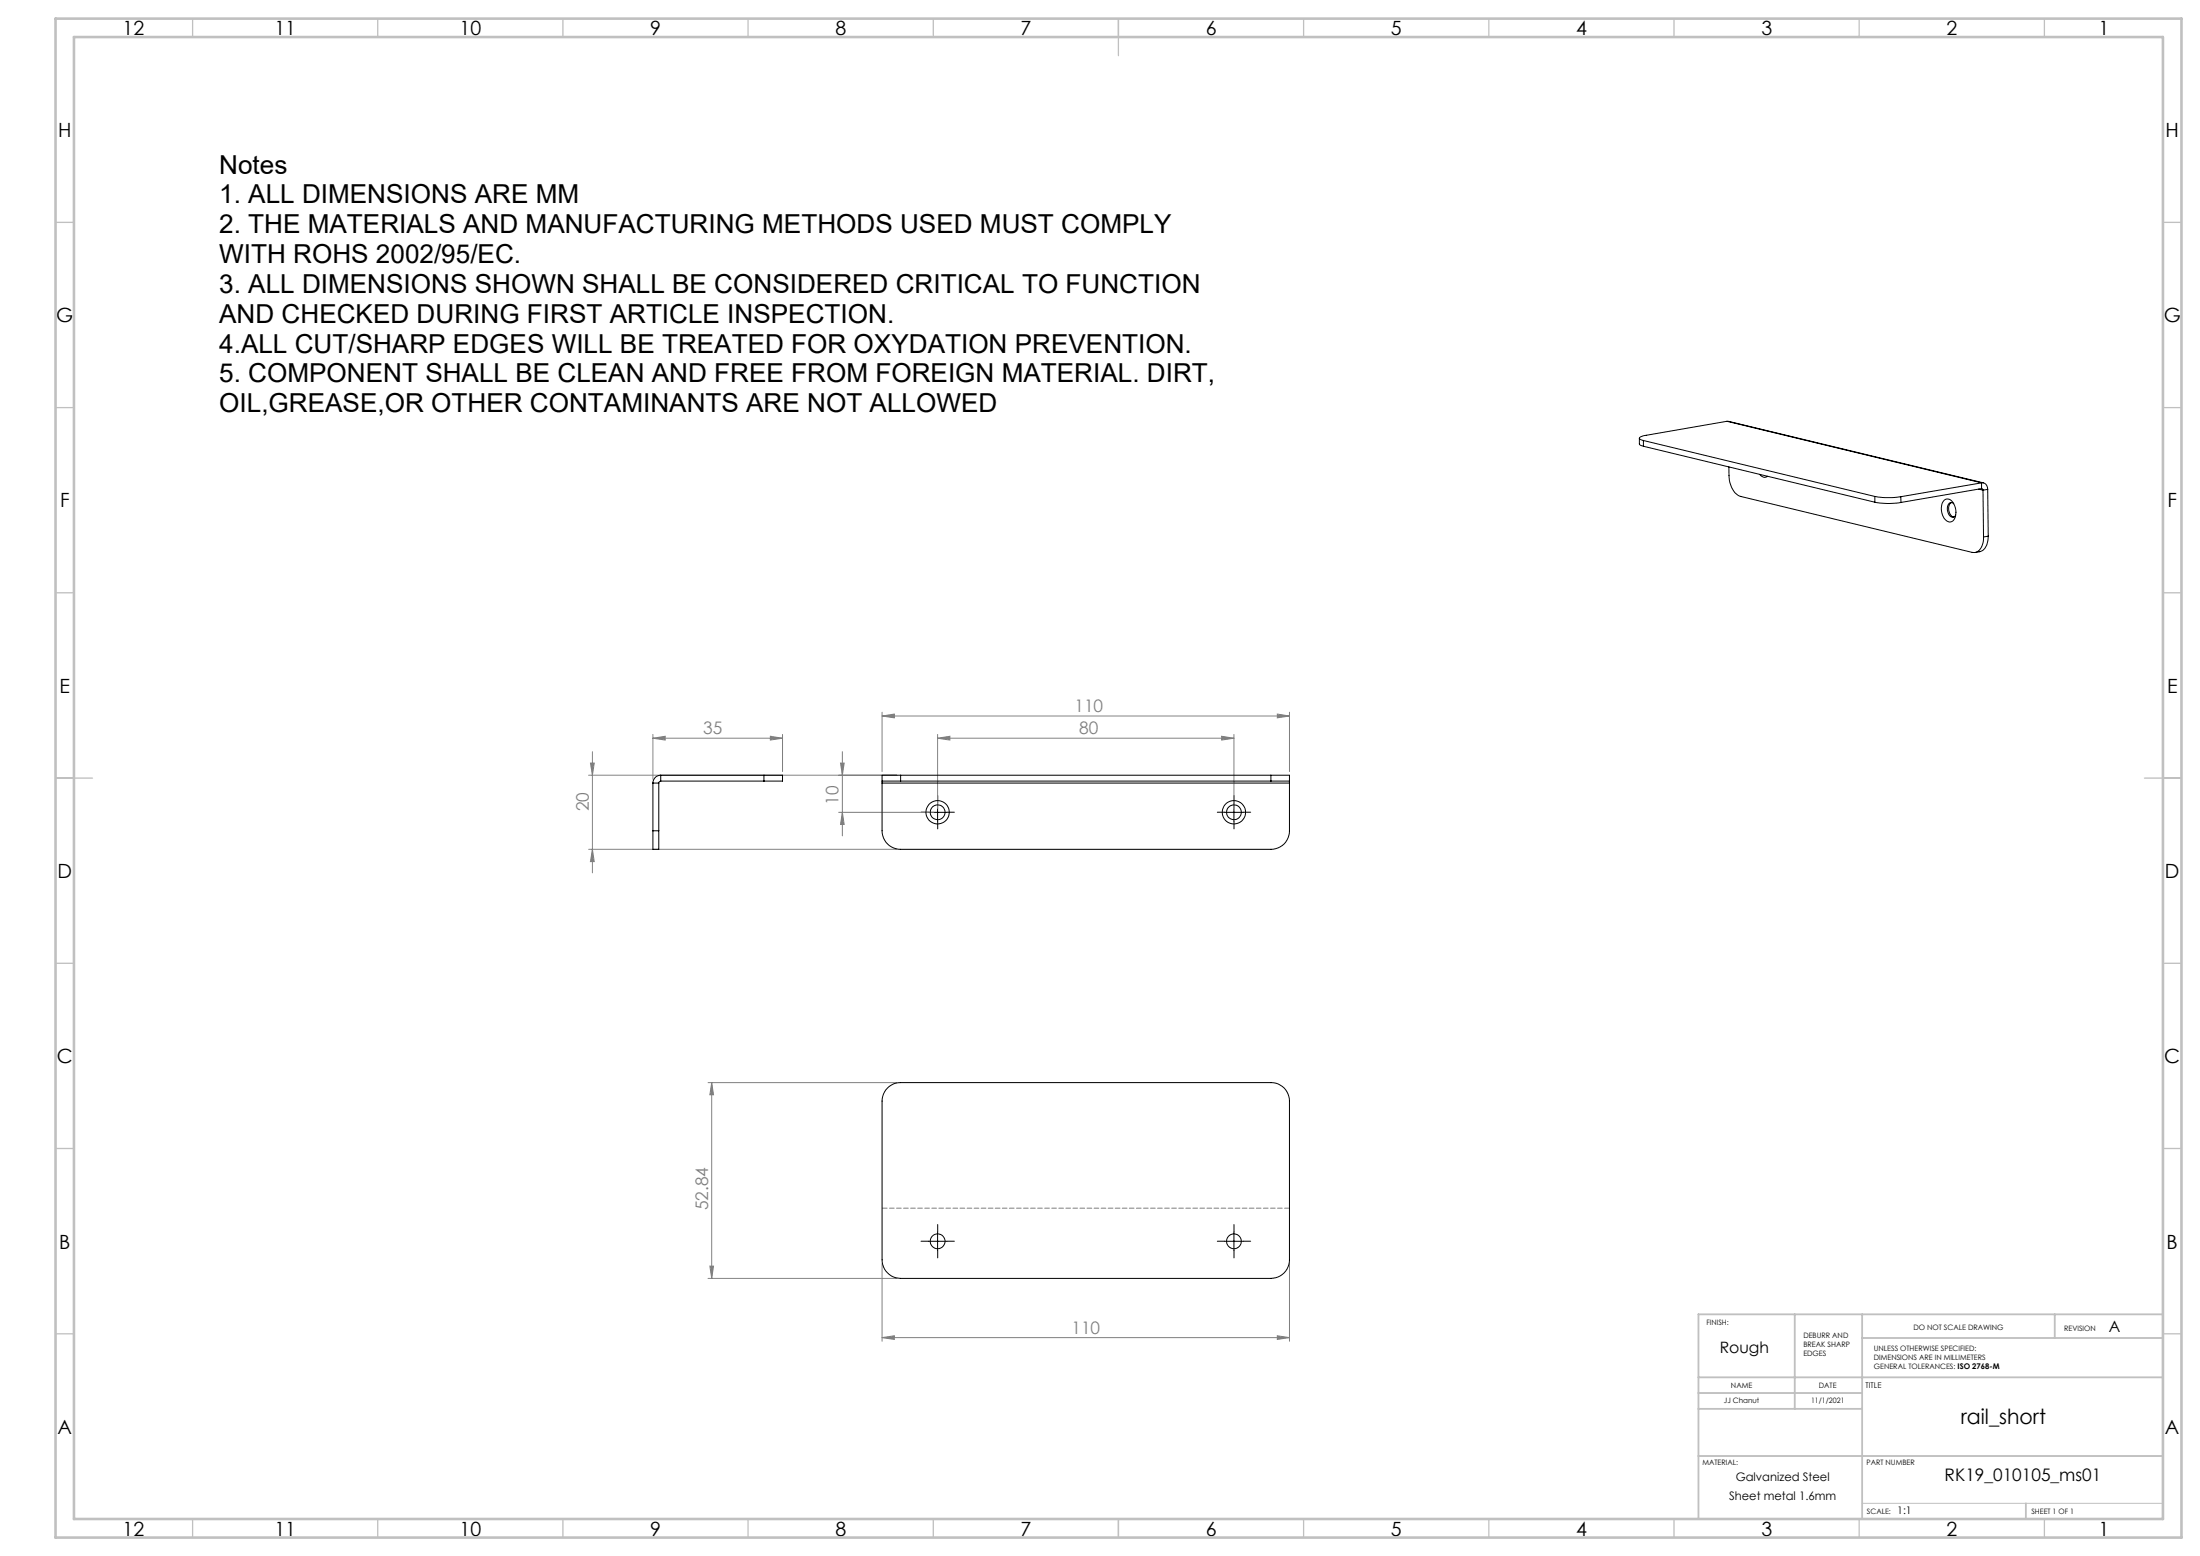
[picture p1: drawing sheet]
<svg xmlns="http://www.w3.org/2000/svg" width="594mm" height="420mm" viewBox="0 0 594 420" stroke-linecap="round" stroke-linejoin="round" font-family="sans-serif">
<g fill="none" stroke="#808080" stroke-width=".27">
<path d="M176.3 199.3l3.3-.6v1.1zM176.3 199.3h35M176.3 198.2v12.1M208 198.7l3.3 .6-3.3 .5zM211.3 198.2v10.1M238.2 193.3l3.3-.6v1.1zM238.2 192.2v16.1M238.2 193.3h110M253.2 199.3l3.3-.6v1.1zM253.2 198.2v20M253.2 199.3h80M329.8 198.7l3.4 .6-3.4 .5z"/>
<path d="M333.2 198.2v20M344.9 192.7l3.3 .6-3.3 .5zM348.2 192.2v16.1M158.9 209.3h83.2M159.4 206h1l-.5 3.3zM159.9 202.9v32.7M226.4 219.3h25.8M226.9 206h1l-.5 3.3zM227.4 219.3l.5 3.2h-1zM227.4 202.9v22.7M158.9 229.3h83.2M159.9 229.3l.5 3.3h-1z"/>
<path d="M191.2 292.2h50.9M192.2 292.2l.5 3.3h-1zM192.2 292.2v52.9M191.2 345.1h50.9M191.7 341.8h1l-.5 3.3zM238.2 341v21M348.2 341v21M238.2 361.1l3.3-.5v.9zM238.2 361.1h110M344.9 360.6l3.3 .5-3.3 .4z"/>
</g>
<g fill="none" stroke="#000" stroke-width=".27" stroke-dasharray="30.5 1.3 1.3 1.3">
<path d="M250.7 219.2h-2M253.2 216.7v-2M255.7 219.2h2M330.7 219.2h-2M333.2 216.7v-2M335.7 219.2h2M253.2 221.7v2M333.2 221.7v2M250.7 335h-2M253.2 332.5v-2M253.2 337.5v2M255.7 335h2"/>
<path d="M330.7 335h-2M333.2 332.5v-2M333.2 337.5v2M335.7 335h2"/>
</g>
<path d="M250.6 219.3h5.1M253.2 216.8v4.9M330.7 219.3h5M333.2 216.8v4.9M250.6 335.1h5.1M253.2 332.5v5.1M330.7 335.1h5M333.2 332.5v5.1" fill="none" stroke="#000" stroke-width=".27"/>
<path d="M348.2 326.1h-110" fill="none" stroke="#808080" stroke-width=".27" stroke-dasharray="1.3 .6" stroke-dashoffset="-.1"/>
<path d="M502.8 405.8h81.2" fill="none" stroke="#c0c0c0" stroke-width=".27"/>
<g fill="none" stroke="#c0c0c0" stroke-width=".35">
<path d="M52 5v5M102 5v5M152 5v5M202 5v5M252 5v5M302 5v10M352 5v5M402 5v5M452 5v5M502 5v5M552 5v5M15 60h5"/>
<path d="M584 60h5M15 110h5M584 110h5M15 160h5M584 160h5M15 210h10M579 210h10M15 260h5M584 260h5M15 310h5M584 310h5M15 360h5"/>
<path d="M584 360h5M52 410v5M102 410v5M152 410v5M202 410v5M252 410v5M302 410v5M352 410v5M402 410v5M452 410v5M502 410v5M552 410v5"/>
</g>
<path d="M484.6 354.8v25.5M502.8 354.8v55.2M554.8 354.8v6.4M584 354.8h-125.4v55.2M458.6 371.8h125.4M458.6 376h44.2M502.8 361.2h81.2M458.6 380.3h44.2M458.6 393h125.4M547 405.8v4.2" fill="none" stroke="#c0c0c0" stroke-width=".5"/>
<path d="M15 5h574v410h-574zM20 10h564v400h-564z" fill="none" stroke="#c0c0c0" stroke-width=".7"/>
<g fill="#808080">
<path d="M238.2 193.3l3.3-.6v1.1zM344.9 192.7l3.3 .6-3.3 .5zM253.2 199.3l3.3-.6v1.1zM329.8 198.7l3.4 .6-3.4 .5zM238.2 361.1l3.3-.5v.9zM344.9 360.6l3.3 .5-3.3 .4z"/>
<path d="M208 198.7l3.3 .6-3.3 .5zM176.3 199.3l3.3-.6v1.1z"/>
<path d="M159.9 229.3l.5 3.3h-1zM159.4 206h1l-.5 3.3zM227.4 219.3l.5 3.2h-1zM226.9 206h1l-.5 3.3z"/>
<path d="M192.2 292.2l.5 3.3h-1zM191.7 341.8h1l-.5 3.3z"/>
</g>
<g fill="none" stroke="#000" stroke-width=".27">
<path d="M442.6 118.3l.1 1.7 1 .5M443.7 118.9l62.5 15.1M443.7 118.9v1.6M466.3 113.7l-22.3 3.9-1.3 .6 .1 .4 .9 .3M466.3 113.7l69.2 16.6M466.3 113.7l68.7 16.6M443.7 120.5l62.5 15.1M466.8 126v2.4a5.8 5.8 0 0 0 3.2 5.6l62.5 15.1a2.79 2.79 0 0 0 3-2.9l.1-1.3M475.1 128a1.53 1.53 0 0 0 2.1 .6M506.2 134l2.7 .3 4.3-.2M506.2 135.6l3.4 .3 3.7-.3M506.2 134v1.6"/>
<path d="M513.2 134.1l.1 1.5M524.9 135.1a1.61 1.61 0 0 1 2.6 .8 3.8 3.8 0 0 1-.5 4.9 2.29 2.29 0 0 1-2.7-2.2 4 4 0 0 1 .6-3.5zM526.9 135.7a2.36 2.36 0 0 0 .6 3.8M527.5 136a.98 .98 0 0 0-1.1-.3 .98 .98 0 0 0-.6 1.1 2.35 2.35 0 0 0 1.4 2.8l.5-.1 .3-.5M534.2 132l1.2 .3M535 130.3a1.54 1.54 0 0 1 1.7 1.8M535 131.9l.3 .1 .1 .3M535 130.3l-21.8 3.8M535 130.3v1.6M535 131.9l-21.7 3.7M535.4 132.3l.2 12.6M536.7 132.1l-1.3 .2"/>
<path d="M536.7 132.1l.1 12.6M536.8 144.7a3.9 3.9 0 0 1-2.3 4.2l-1.2 .2M536.8 144.7l-1.2 .2M176.3 211.4h1.6M176.3 211.4v12.8M177.9 211.4v12.8M178.4 209.3a2.11 2.11 0 0 0-2.1 2.1M178.4 210.8l-.5 .6M178.4 209.3h27.9M178.4 210.8h27.9M178.4 209.3v1.5M206.3 209.3h5v1.5h-5"/>
<path d="M206.3 209.3v1.5M238.2 210.8h5M238.2 210.8v.6M238.2 211.4v12.8a5 5 0 0 0 5 5.1h99.9a4.9 4.9 0 0 0 5.1-5.1v-12.8M238.2 211.4h110M243.2 209.3h-5v1.5M243.2 209.3v1.5M243.2 209.3h99.9M243.2 210.8h99.9M343.1 210.8h5.1M343.1 209.3h5.1v1.5M343.1 209.3v1.5"/>
<path d="M348.2 210.8v.6M176.3 224.2v5.1h1.6v-5.1M176.3 224.2h1.6M239.6 293.7l1.6-1.1 2-.4h99.9a4.9 4.9 0 0 1 5.1 5v42.9a5 5 0 0 1-5.1 5h-99.9a5.1 5.1 0 0 1-5-5v-42.9l.3-1.9z"/>
<circle cx="253.2" cy="219.3" r="3.1"/>
<circle cx="253.2" cy="219.3" r="2"/>
<circle cx="333.1" cy="219.3" r="3.2"/>
<circle cx="333.2" cy="219.3" r="2"/>
<circle cx="253.2" cy="335" r="2"/>
<circle cx="333.2" cy="335" r="2"/>
</g>
<g font-size="7.1">
<text x="59.2" y="46.8">Notes</text>
<text x="59.2" y="54.9">1. ALL DIMENSIONS ARE MM</text>
<text x="59.2" y="63">2. THE MATERIALS AND MANUFACTURING METHODS USED MUST COMPLY</text>
<text x="59.2" y="71">WITH ROHS 2002/95/EC.</text>
<text x="59.2" y="79.1">3. ALL DIMENSIONS SHOWN SHALL BE CONSIDERED CRITICAL TO FUNCTION</text>
<text x="59.2" y="87.1">AND CHECKED DURING FIRST ARTICLE INSPECTION.</text>
<text x="59.2" y="95.2">4.ALL CUT/SHARP EDGES WILL BE TREATED FOR OXYDATION PREVENTION.</text>
<text x="59.2" y="103.2">5. COMPONENT SHALL BE CLEAN AND FREE FROM FOREIGN MATERIAL. DIRT,</text>
<text x="59.2" y="111.3">OIL,GREASE,OR OTHER CONTAMINANTS ARE NOT ALLOWED</text>
</g>
<text font-size="5.6" x="529.4" y="384.5">rail_short</text>
<g font-size="5.3">
<text x="33.1" y="9.5">12</text>
<text x="74.1" y="9.5">11</text>
<text x="124.1" y="9.5">10</text>
<text x="175.6" y="9.5">9</text>
<text x="225.6" y="9.5">8</text>
<text x="275.6" y="9.5">7</text>
<text x="325.6" y="9.5">6</text>
<text x="375.6" y="9.5">5</text>
<text x="425.6" y="9.5">4</text>
<text x="475.6" y="9.5">3</text>
<text x="525.6" y="9.5">2</text>
<text x="566.6" y="9.5">1</text>
<text x="15.7" y="37">H</text>
<text x="584.7" y="37">H</text>
<text x="15.2" y="87">G</text>
<text x="584.2" y="87">G</text>
<text x="16.2" y="137">F</text>
<text x="585.2" y="137">F</text>
<text x="16.1" y="187">E</text>
<text x="585.1" y="187">E</text>
<text x="15.5" y="237">D</text>
<text x="584.5" y="237">D</text>
<text x="15.4" y="287">C</text>
<text x="584.4" y="287">C</text>
<text x="16" y="337.1">B</text>
<text x="585" y="337.1">B</text>
<text x="15.5" y="387">A</text>
<text x="584.5" y="387">A</text>
<text x="33.1" y="414.5">12</text>
<text x="74.1" y="414.5">11</text>
<text x="124.1" y="414.5">10</text>
<text x="175.6" y="414.5">9</text>
<text x="225.6" y="414.5">8</text>
<text x="275.6" y="414.5">7</text>
<text x="325.6" y="414.5">6</text>
<text x="375.6" y="414.5">5</text>
<text x="425.6" y="414.5">4</text>
<text x="475.6" y="414.5">3</text>
<text x="525.6" y="414.5">2</text>
<text x="566.6" y="414.5">1</text>
</g>
<g font-size="4.7" fill="#808080">
<text x="290.1" y="192.2">110</text>
<text x="189.8" y="198.2">35</text>
<text x="291.4" y="198.2">80</text>
<text x="158.9" y="219" transform="rotate(-90 158.9 219)">20</text>
<text x="226.4" y="217.3" transform="rotate(-90 226.4 217.3)">10</text>
<text x="191.2" y="326.7" transform="rotate(-90 191.2 326.7)">52.84</text>
<text x="289.3" y="360">110</text>
</g>
<text font-size="4.7" x="525.1" y="399.7">RK19_010105_ms01</text>
<g font-size="4.2">
<text x="569.3" y="359.6">A</text>
<text x="464.3" y="365.2">Rough</text>
</g>
<g font-size="3.2">
<text x="468.7" y="399.7">Galvanized Steel</text>
<text x="466.9" y="404.8">Sheet metal 1.6mm</text>
</g>
<text font-size="2.8" x="512.3" y="408.6">1:1</text>
<text font-size="2.1" x="503.7" y="374.6">TITLE</text>
<g font-size="2">
<text x="460.8" y="357.6">FINISH:</text>
<text x="516.6" y="359">DO NOT SCALE DRAWING</text>
<text x="557.3" y="359.2">REVISION</text>
<text x="486.9" y="361.1">DEBURR AND</text>
<text x="486.9" y="363.6">BREAK SHARP</text>
<text x="506" y="364.6">UNLESS OTHERWISE SPECIFIED:</text>
<text x="486.9" y="366.1">EDGES</text>
<text x="506" y="367.1">DIMENSIONS ARE IN MILLIMETERS</text>
<text x="506" y="369.6">GENERAL TOLERANCES: ISO 2768-M</text>
<text x="467.4" y="374.6">NAME</text>
<text x="491.1" y="374.6">DATE</text>
<text x="465.5" y="378.7">JJ Chanut</text>
<text x="489" y="378.6">11/1/2021</text>
<text x="459.6" y="395.5">MATERIAL:</text>
<text x="504" y="395.5">PART NUMBER</text>
<text x="504.1" y="408.6">SCALE:</text>
<text x="548.5" y="408.6">SHEET 1 OF 1</text>
</g>
</svg>
